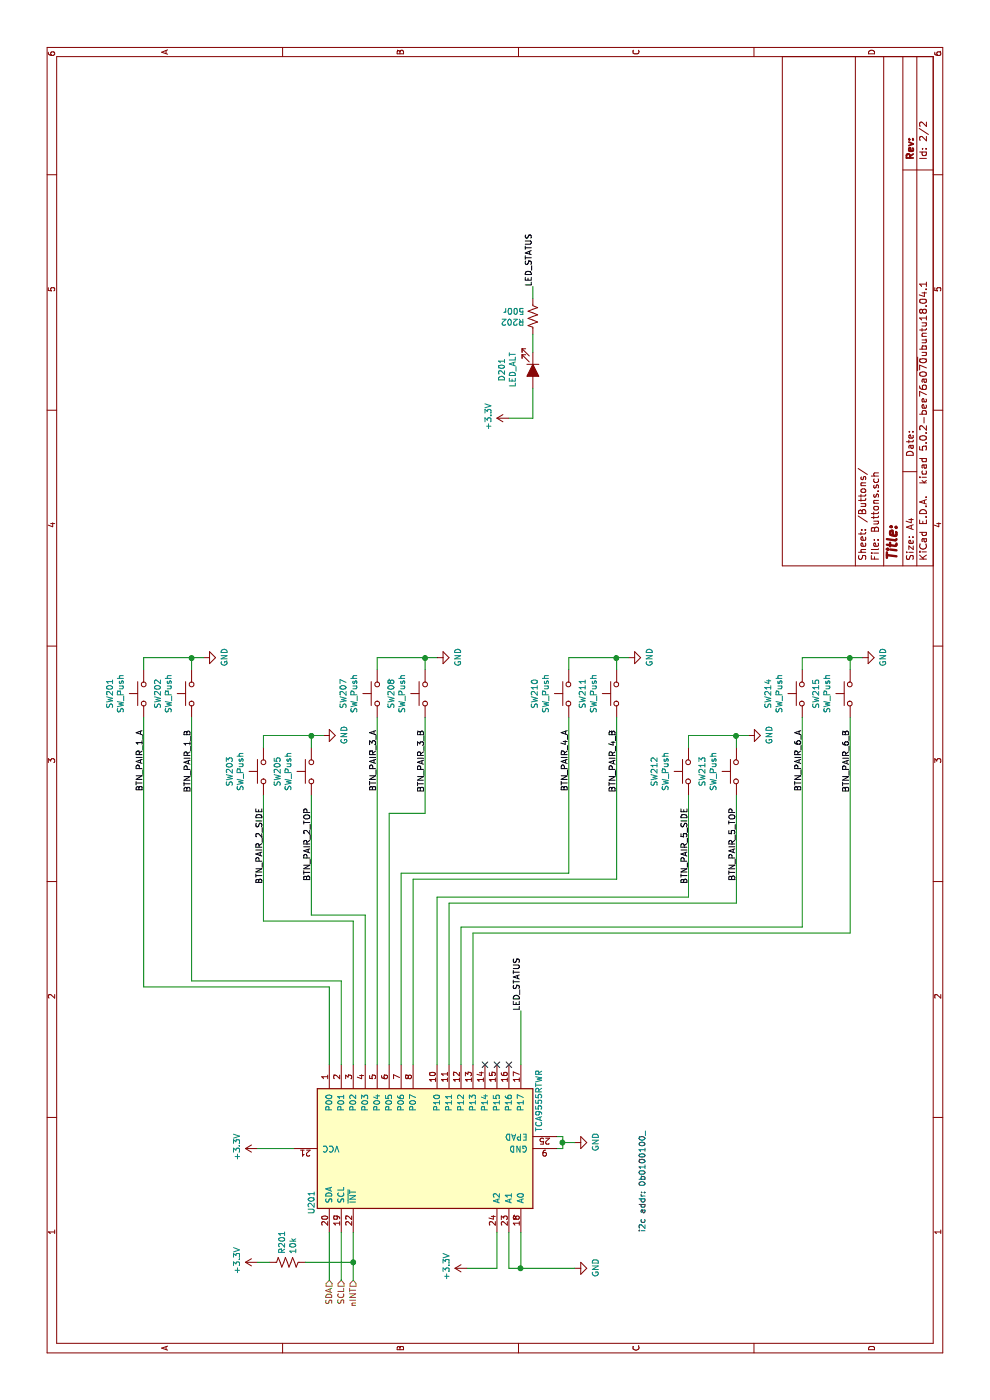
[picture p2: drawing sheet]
EESchema Schematic File Version 4
LIBS:Linear-MVP3-cache
EELAYER 26 0
EELAYER END
$Descr A4 11693 8268
encoding utf-8
Sheet 2 2
Title ""
Date ""
Rev ""
Comp ""
Comment1 ""
Comment2 ""
Comment3 ""
Comment4 ""
$EndDescr
$Comp
L Switch:SW_Push SW?
U 1 1
P 5900 1200
AR Path="/5C531A28" Ref="SW?"  Part="1" 
AR Path="/5C50D4C8/5C531A28" Ref="SW201"  Part="1" 
F 0 "SW201" H 5900 1485 50  0000 C CNN
F 1 "SW_Push" H 5900 1394 50  0000 C CNN
F 2 "Button_Switch_THT:SW_PUSH_6mm" H 5900 1400 50  0001 C CNN
F 3 "" H 5900 1400 50  0001 C CNN
	1    5900 1200
	1    0    0    -1  
$EndComp
$Comp
L Switch:SW_Push SW?
U 1 1
P 5900 1600
AR Path="/5C531A2F" Ref="SW?"  Part="1" 
AR Path="/5C50D4C8/5C531A2F" Ref="SW202"  Part="1" 
F 0 "SW202" H 5900 1885 50  0000 C CNN
F 1 "SW_Push" H 5900 1794 50  0000 C CNN
F 2 "Button_Switch_THT:SW_PUSH_6mm" H 5900 1800 50  0001 C CNN
F 3 "" H 5900 1800 50  0001 C CNN
	1    5900 1600
	1    0    0    -1  
$EndComp
$Comp
L power:GND #PWR?
U 1 1
P 6200 1700
AR Path="/5C531A36" Ref="#PWR?"  Part="1" 
AR Path="/5C50D4C8/5C531A36" Ref="#PWR0201"  Part="1" 
F 0 "#PWR0201" H 6200 1450 50  0001 C CNN
F 1 "GND" H 6205 1527 50  0000 C CNN
F 2 "" H 6200 1700 50  0001 C CNN
F 3 "" H 6200 1700 50  0001 C CNN
	1    6200 1700
	1    0    0    -1  
$EndComp
Wire Wire Line
	6100 1600 6200 1600
Wire Wire Line
	6200 1600 6200 1700
Wire Wire Line
	6200 1600 6200 1200
Wire Wire Line
	6200 1200 6100 1200
Connection ~ 6200 1600
$Comp
L Switch:SW_Push SW?
U 1 1
P 5250 2200
AR Path="/5C531A45" Ref="SW?"  Part="1" 
AR Path="/5C50D4C8/5C531A45" Ref="SW203"  Part="1" 
F 0 "SW203" H 5250 2485 50  0000 C CNN
F 1 "SW_Push" H 5250 2394 50  0000 C CNN
F 2 "Button_Switch_THT:SW_Tactile_SPST_Angled_PTS645Vx83-2LFS" H 5250 2400 50  0001 C CNN
F 3 "" H 5250 2400 50  0001 C CNN
	1    5250 2200
	1    0    0    -1  
$EndComp
$Comp
L Switch:SW_Push SW?
U 1 1
P 5250 2600
AR Path="/5C531A4C" Ref="SW?"  Part="1" 
AR Path="/5C50D4C8/5C531A4C" Ref="SW205"  Part="1" 
F 0 "SW205" H 5250 2885 50  0000 C CNN
F 1 "SW_Push" H 5250 2794 50  0000 C CNN
F 2 "Button_Switch_THT:SW_Tactile_SPST_Angled_PTS645Vx83-2LFS" H 5250 2800 50  0001 C CNN
F 3 "" H 5250 2800 50  0001 C CNN
	1    5250 2600
	1    0    0    -1  
$EndComp
$Comp
L power:GND #PWR?
U 1 1
P 5550 2700
AR Path="/5C531A53" Ref="#PWR?"  Part="1" 
AR Path="/5C50D4C8/5C531A53" Ref="#PWR0204"  Part="1" 
F 0 "#PWR0204" H 5550 2450 50  0001 C CNN
F 1 "GND" H 5555 2527 50  0000 C CNN
F 2 "" H 5550 2700 50  0001 C CNN
F 3 "" H 5550 2700 50  0001 C CNN
	1    5550 2700
	1    0    0    -1  
$EndComp
Wire Wire Line
	5450 2600 5550 2600
Wire Wire Line
	5550 2600 5550 2700
Wire Wire Line
	5550 2600 5550 2200
Wire Wire Line
	5550 2200 5450 2200
Connection ~ 5550 2600
$Comp
L Switch:SW_Push SW?
U 1 1
P 5900 3150
AR Path="/5C531A62" Ref="SW?"  Part="1" 
AR Path="/5C50D4C8/5C531A62" Ref="SW207"  Part="1" 
F 0 "SW207" H 5900 3435 50  0000 C CNN
F 1 "SW_Push" H 5900 3344 50  0000 C CNN
F 2 "Button_Switch_THT:SW_PUSH_6mm" H 5900 3350 50  0001 C CNN
F 3 "" H 5900 3350 50  0001 C CNN
	1    5900 3150
	1    0    0    -1  
$EndComp
$Comp
L Switch:SW_Push SW?
U 1 1
P 5900 3550
AR Path="/5C531A69" Ref="SW?"  Part="1" 
AR Path="/5C50D4C8/5C531A69" Ref="SW208"  Part="1" 
F 0 "SW208" H 5900 3835 50  0000 C CNN
F 1 "SW_Push" H 5900 3744 50  0000 C CNN
F 2 "Button_Switch_THT:SW_PUSH_6mm" H 5900 3750 50  0001 C CNN
F 3 "" H 5900 3750 50  0001 C CNN
	1    5900 3550
	1    0    0    -1  
$EndComp
$Comp
L power:GND #PWR?
U 1 1
P 6200 3650
AR Path="/5C531A70" Ref="#PWR?"  Part="1" 
AR Path="/5C50D4C8/5C531A70" Ref="#PWR0206"  Part="1" 
F 0 "#PWR0206" H 6200 3400 50  0001 C CNN
F 1 "GND" H 6205 3477 50  0000 C CNN
F 2 "" H 6200 3650 50  0001 C CNN
F 3 "" H 6200 3650 50  0001 C CNN
	1    6200 3650
	1    0    0    -1  
$EndComp
Wire Wire Line
	6100 3550 6200 3550
Wire Wire Line
	6200 3550 6200 3650
Wire Wire Line
	6200 3550 6200 3150
Wire Wire Line
	6200 3150 6100 3150
Connection ~ 6200 3550
$Comp
L Switch:SW_Push SW?
U 1 1
P 5900 4750
AR Path="/5C531A90" Ref="SW?"  Part="1" 
AR Path="/5C50D4C8/5C531A90" Ref="SW210"  Part="1" 
F 0 "SW210" H 5900 5035 50  0000 C CNN
F 1 "SW_Push" H 5900 4944 50  0000 C CNN
F 2 "Button_Switch_THT:SW_PUSH_6mm" H 5900 4950 50  0001 C CNN
F 3 "" H 5900 4950 50  0001 C CNN
	1    5900 4750
	1    0    0    -1  
$EndComp
$Comp
L Switch:SW_Push SW?
U 1 1
P 5900 5150
AR Path="/5C531A97" Ref="SW?"  Part="1" 
AR Path="/5C50D4C8/5C531A97" Ref="SW211"  Part="1" 
F 0 "SW211" H 5900 5435 50  0000 C CNN
F 1 "SW_Push" H 5900 5344 50  0000 C CNN
F 2 "Button_Switch_THT:SW_PUSH_6mm" H 5900 5350 50  0001 C CNN
F 3 "" H 5900 5350 50  0001 C CNN
	1    5900 5150
	1    0    0    -1  
$EndComp
$Comp
L power:GND #PWR?
U 1 1
P 6200 5250
AR Path="/5C531A9E" Ref="#PWR?"  Part="1" 
AR Path="/5C50D4C8/5C531A9E" Ref="#PWR0211"  Part="1" 
F 0 "#PWR0211" H 6200 5000 50  0001 C CNN
F 1 "GND" H 6205 5077 50  0000 C CNN
F 2 "" H 6200 5250 50  0001 C CNN
F 3 "" H 6200 5250 50  0001 C CNN
	1    6200 5250
	1    0    0    -1  
$EndComp
Wire Wire Line
	6100 5150 6200 5150
Wire Wire Line
	6200 5150 6200 5250
Wire Wire Line
	6200 5150 6200 4750
Wire Wire Line
	6200 4750 6100 4750
Connection ~ 6200 5150
$Comp
L Switch:SW_Push SW?
U 1 1
P 5250 5750
AR Path="/5C531AAD" Ref="SW?"  Part="1" 
AR Path="/5C50D4C8/5C531AAD" Ref="SW212"  Part="1" 
F 0 "SW212" H 5250 6035 50  0000 C CNN
F 1 "SW_Push" H 5250 5944 50  0000 C CNN
F 2 "Button_Switch_THT:SW_Tactile_SPST_Angled_PTS645Vx83-2LFS" H 5250 5950 50  0001 C CNN
F 3 "" H 5250 5950 50  0001 C CNN
	1    5250 5750
	1    0    0    -1  
$EndComp
$Comp
L Switch:SW_Push SW?
U 1 1
P 5250 6150
AR Path="/5C531AB4" Ref="SW?"  Part="1" 
AR Path="/5C50D4C8/5C531AB4" Ref="SW213"  Part="1" 
F 0 "SW213" H 5250 6435 50  0000 C CNN
F 1 "SW_Push" H 5250 6344 50  0000 C CNN
F 2 "Button_Switch_THT:SW_Tactile_SPST_Angled_PTS645Vx83-2LFS" H 5250 6350 50  0001 C CNN
F 3 "" H 5250 6350 50  0001 C CNN
	1    5250 6150
	1    0    0    -1  
$EndComp
$Comp
L power:GND #PWR?
U 1 1
P 5550 6250
AR Path="/5C531ABB" Ref="#PWR?"  Part="1" 
AR Path="/5C50D4C8/5C531ABB" Ref="#PWR0212"  Part="1" 
F 0 "#PWR0212" H 5550 6000 50  0001 C CNN
F 1 "GND" H 5555 6077 50  0000 C CNN
F 2 "" H 5550 6250 50  0001 C CNN
F 3 "" H 5550 6250 50  0001 C CNN
	1    5550 6250
	1    0    0    -1  
$EndComp
Wire Wire Line
	5450 6150 5550 6150
Wire Wire Line
	5550 6150 5550 6250
Wire Wire Line
	5550 6150 5550 5750
Wire Wire Line
	5550 5750 5450 5750
Connection ~ 5550 6150
Text Label 4950 6150 2    50   ~ 0
BTN_PAIR_5_TOP
$Comp
L Switch:SW_Push SW?
U 1 1
P 5900 6700
AR Path="/5C531ACA" Ref="SW?"  Part="1" 
AR Path="/5C50D4C8/5C531ACA" Ref="SW214"  Part="1" 
F 0 "SW214" H 5900 6985 50  0000 C CNN
F 1 "SW_Push" H 5900 6894 50  0000 C CNN
F 2 "Button_Switch_THT:SW_PUSH_6mm" H 5900 6900 50  0001 C CNN
F 3 "" H 5900 6900 50  0001 C CNN
	1    5900 6700
	1    0    0    -1  
$EndComp
$Comp
L Switch:SW_Push SW?
U 1 1
P 5900 7100
AR Path="/5C531AD1" Ref="SW?"  Part="1" 
AR Path="/5C50D4C8/5C531AD1" Ref="SW215"  Part="1" 
F 0 "SW215" H 5900 7385 50  0000 C CNN
F 1 "SW_Push" H 5900 7294 50  0000 C CNN
F 2 "Button_Switch_THT:SW_PUSH_6mm" H 5900 7300 50  0001 C CNN
F 3 "" H 5900 7300 50  0001 C CNN
	1    5900 7100
	1    0    0    -1  
$EndComp
$Comp
L power:GND #PWR?
U 1 1
P 6200 7200
AR Path="/5C531AD8" Ref="#PWR?"  Part="1" 
AR Path="/5C50D4C8/5C531AD8" Ref="#PWR0213"  Part="1" 
F 0 "#PWR0213" H 6200 6950 50  0001 C CNN
F 1 "GND" H 6205 7027 50  0000 C CNN
F 2 "" H 6200 7200 50  0001 C CNN
F 3 "" H 6200 7200 50  0001 C CNN
	1    6200 7200
	1    0    0    -1  
$EndComp
Wire Wire Line
	6100 7100 6200 7100
Wire Wire Line
	6200 7100 6200 7200
Wire Wire Line
	6200 7100 6200 6700
Wire Wire Line
	6200 6700 6100 6700
Connection ~ 6200 7100
Text Label 5600 6700 2    50   ~ 0
BTN_PAIR_6_A
Text Label 5600 7100 2    50   ~ 0
BTN_PAIR_6_B
$Comp
L Interface_Expansion:TCA9555RTWR U201
U 1 1
P 2100 3550
F 0 "U201" H 1650 4500 50  0000 C CNN
F 1 "TCA9555RTWR" H 2500 2600 50  0000 C CNN
F 2 "Package_DFN_QFN:QFN-24-1EP_4x4mm_P0.5mm_EP2.6x2.6mm" H 3300 2550 50  0001 C CNN
F 3 "http://www.ti.com/lit/ds/symlink/tca9555.pdf" H 1600 4450 50  0001 C CNN
	1    2100 3550
	1    0    0    -1  
$EndComp
Text HLabel 1000 2750 0    50   Input ~ 0
SDA
Text HLabel 1000 2850 0    50   Input ~ 0
SCL
Text HLabel 1000 2950 0    50   Input ~ 0
nINT
$Comp
L power:GND #PWR?
U 1 1
P 2150 4800
AR Path="/5C57D3D6" Ref="#PWR?"  Part="1" 
AR Path="/5C50D4C8/5C57D3D6" Ref="#PWR0210"  Part="1" 
F 0 "#PWR0210" H 2150 4550 50  0001 C CNN
F 1 "GND" H 2155 4627 50  0000 C CNN
F 2 "" H 2150 4800 50  0001 C CNN
F 3 "" H 2150 4800 50  0001 C CNN
	1    2150 4800
	1    0    0    -1  
$EndComp
Wire Wire Line
	2100 4650 2100 4700
Wire Wire Line
	2100 4700 2150 4700
Wire Wire Line
	2150 4700 2150 4800
Wire Wire Line
	2200 4650 2200 4700
Wire Wire Line
	2200 4700 2150 4700
Connection ~ 2150 4700
$Comp
L power:+3.3V #PWR0203
U 1 1
P 2100 2150
F 0 "#PWR0203" H 2100 2000 50  0001 C CNN
F 1 "+3.3V" H 2115 2323 50  0000 C CNN
F 2 "" H 2100 2150 50  0001 C CNN
F 3 "" H 2100 2150 50  0001 C CNN
	1    2100 2150
	1    0    0    -1  
$EndComp
Wire Wire Line
	2100 2150 2100 2450
Text Label 4950 5750 2    50   ~ 0
BTN_PAIR_5_SIDE
Text Label 5600 5150 2    50   ~ 0
BTN_PAIR_4_B
Text Label 5600 4750 2    50   ~ 0
BTN_PAIR_4_A
Text Label 5600 3550 2    50   ~ 0
BTN_PAIR_3_B
Text Label 5600 3150 2    50   ~ 0
BTN_PAIR_3_A
Text Label 5600 1200 2    50   ~ 0
BTN_PAIR_1_A
Text Label 5600 1600 2    50   ~ 0
BTN_PAIR_1_B
Text Label 4950 2600 2    50   ~ 0
BTN_PAIR_2_TOP
Text Label 4950 2200 2    50   ~ 0
BTN_PAIR_2_SIDE
Wire Wire Line
	3450 1200 3450 2750
Wire Wire Line
	3450 2750 2800 2750
Wire Wire Line
	3450 1200 5700 1200
Wire Wire Line
	3500 1600 3500 2850
Wire Wire Line
	3500 2850 2800 2850
Wire Wire Line
	3500 1600 5700 1600
Wire Wire Line
	2800 3150 5700 3150
Wire Wire Line
	4400 4750 5700 4750
Wire Wire Line
	4200 5750 4200 3650
Wire Wire Line
	4200 3650 2800 3650
Wire Wire Line
	4200 5750 5050 5750
Wire Wire Line
	4150 6150 4150 3750
Wire Wire Line
	4150 3750 2800 3750
Wire Wire Line
	4150 6150 5050 6150
Wire Wire Line
	3950 6700 3950 3850
Wire Wire Line
	3950 3850 2800 3850
Wire Wire Line
	3950 6700 5700 6700
Wire Wire Line
	3900 7100 3900 3950
Wire Wire Line
	3900 3950 2800 3950
Wire Wire Line
	3900 7100 5700 7100
Wire Wire Line
	4050 2600 4050 3050
Wire Wire Line
	4050 2600 5050 2600
Wire Wire Line
	2800 3050 4050 3050
Wire Wire Line
	4000 2950 4000 2200
Wire Wire Line
	4000 2200 5050 2200
Wire Wire Line
	2800 2950 4000 2950
Wire Wire Line
	4900 3550 4900 3250
Wire Wire Line
	4900 3550 5700 3550
Wire Wire Line
	2800 3250 4900 3250
NoConn ~ 2800 4250
Wire Wire Line
	1400 2850 1000 2850
Wire Wire Line
	1000 2750 1400 2750
$Comp
L power:+3.3V #PWR0202
U 1 1
P 1150 2150
F 0 "#PWR0202" H 1150 2000 50  0001 C CNN
F 1 "+3.3V" H 1165 2323 50  0000 C CNN
F 2 "" H 1150 2150 50  0001 C CNN
F 3 "" H 1150 2150 50  0001 C CNN
	1    1150 2150
	1    0    0    -1  
$EndComp
$Comp
L power:+3.3V #PWR0207
U 1 1
P 1100 3900
F 0 "#PWR0207" H 1100 3750 50  0001 C CNN
F 1 "+3.3V" H 1115 4073 50  0000 C CNN
F 2 "" H 1100 3900 50  0001 C CNN
F 3 "" H 1100 3900 50  0001 C CNN
	1    1100 3900
	1    0    0    -1  
$EndComp
$Comp
L power:GND #PWR?
U 1 1
P 1100 4800
AR Path="/5C5D144A" Ref="#PWR?"  Part="1" 
AR Path="/5C50D4C8/5C5D144A" Ref="#PWR0209"  Part="1" 
F 0 "#PWR0209" H 1100 4550 50  0001 C CNN
F 1 "GND" H 1105 4627 50  0000 C CNN
F 2 "" H 1100 4800 50  0001 C CNN
F 3 "" H 1100 4800 50  0001 C CNN
	1    1100 4800
	1    0    0    -1  
$EndComp
Wire Wire Line
	1100 4800 1100 4350
Wire Wire Line
	1100 4350 1400 4350
Wire Wire Line
	1400 4250 1100 4250
Wire Wire Line
	1100 4250 1100 4350
Connection ~ 1100 4350
Wire Wire Line
	1400 4150 1100 4150
Wire Wire Line
	1100 4150 1100 3900
Text Notes 1400 5400 0    50   ~ 0
i2c addr: 0b0100100_
Wire Wire Line
	2800 3350 4400 3350
Wire Wire Line
	4400 3350 4400 4750
Wire Wire Line
	4350 5150 4350 3450
Wire Wire Line
	4350 3450 2800 3450
Wire Wire Line
	4350 5150 5700 5150
$Comp
L Device:R_US R?
U 1 1
P 1150 2400
AR Path="/5C487C2A" Ref="R?"  Part="1" 
AR Path="/5C50D4C8/5C487C2A" Ref="R201"  Part="1" 
F 0 "R201" H 1218 2446 50  0000 L CNN
F 1 "10k" H 1218 2355 50  0000 L CNN
F 2 "Resistor_SMD:R_0805_2012Metric" V 1190 2390 50  0001 C CNN
F 3 "~" H 1150 2400 50  0001 C CNN
	1    1150 2400
	1    0    0    -1  
$EndComp
Wire Wire Line
	1000 2950 1150 2950
Wire Wire Line
	1150 2150 1150 2250
Wire Wire Line
	1150 2550 1150 2950
Connection ~ 1150 2950
Wire Wire Line
	1150 2950 1400 2950
$Comp
L Device:LED_ALT D?
U 1 1
P 8600 4450
AR Path="/5C4FA67E" Ref="D?"  Part="1" 
AR Path="/5C50D4C8/5C4FA67E" Ref="D201"  Part="1" 
F 0 "D201" H 8592 4195 50  0000 C CNN
F 1 "LED_ALT" H 8592 4286 50  0000 C CNN
F 2 "Borgel Custom:LED_0603_SmallSilk" H 8600 4450 50  0001 C CNN
F 3 "~" H 8600 4450 50  0001 C CNN
	1    8600 4450
	-1   0    0    1   
$EndComp
$Comp
L Device:R_US R?
U 1 1
P 9050 4450
AR Path="/5C4FA685" Ref="R?"  Part="1" 
AR Path="/5C50D4C8/5C4FA685" Ref="R202"  Part="1" 
F 0 "R202" H 9118 4496 50  0000 L CNN
F 1 "500r" H 9118 4405 50  0000 L CNN
F 2 "Resistor_SMD:R_0805_2012Metric" V 9090 4440 50  0001 C CNN
F 3 "~" H 9050 4450 50  0001 C CNN
	1    9050 4450
	0    -1   -1   0   
$EndComp
Wire Wire Line
	8900 4450 8750 4450
Wire Wire Line
	9300 4450 9200 4450
Text Label 9300 4450 0    50   ~ 0
LED_STATUS
$Comp
L power:+3.3V #PWR0125
U 1 1
P 8200 4250
F 0 "#PWR0125" H 8200 4100 50  0001 C CNN
F 1 "+3.3V" H 8215 4423 50  0000 C CNN
F 2 "" H 8200 4250 50  0001 C CNN
F 3 "" H 8200 4250 50  0001 C CNN
	1    8200 4250
	1    0    0    -1  
$EndComp
Wire Wire Line
	8200 4250 8200 4450
Wire Wire Line
	8200 4450 8450 4450
Text Label 3250 4350 0    50   ~ 0
LED_STATUS
Wire Wire Line
	2800 4350 3250 4350
NoConn ~ 2800 4150
NoConn ~ 2800 4050
$EndSCHEMATC
